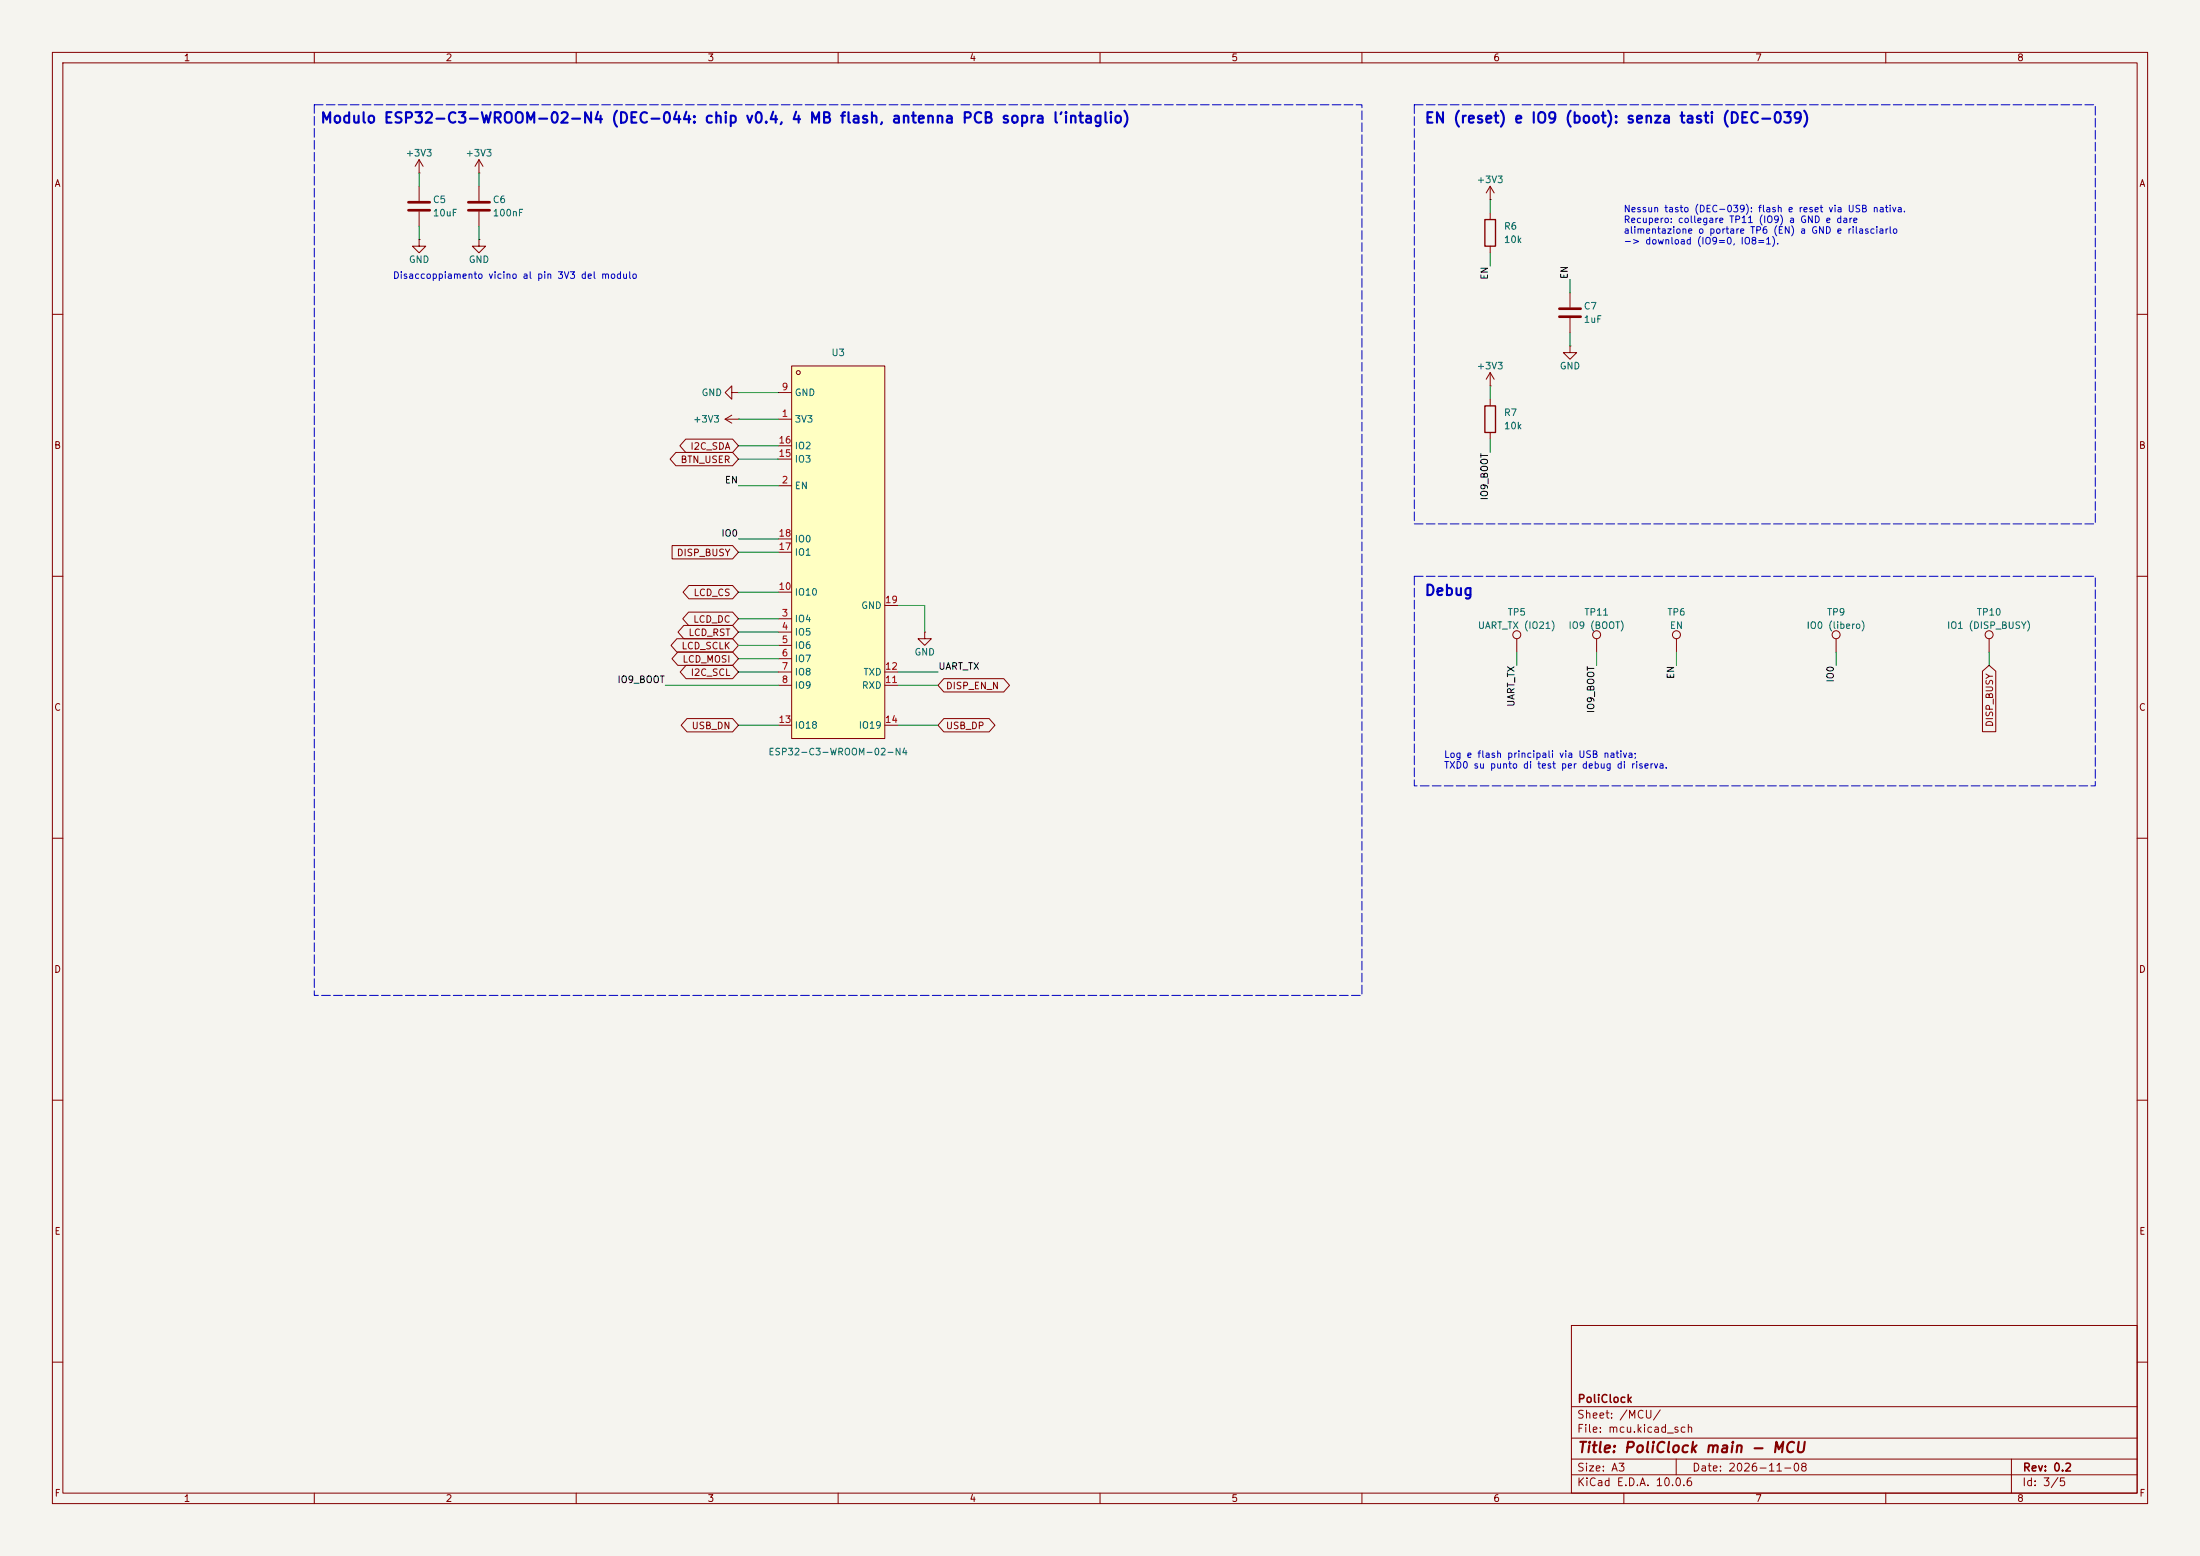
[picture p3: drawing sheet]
(kicad_sch
 (version 20260306)
 (generator "eeschema")
 (generator_version "10.0")
 (paper "A3")
 (title_block
  (title "PoliClock main - MCU")
  (date "2026-11-08")
  (rev "0.2")
  (company "PoliClock"))
 (lib_symbols
  (symbol "Connector:TestPoint"
   (pin_numbers (hide yes))
   (pin_names
    (offset 0.762) (hide yes)) (exclude_from_sim no) (in_bom yes) (on_board yes)
   (in_pos_files yes)
   (duplicate_pin_numbers_are_jumpers no)
   (property "Reference" "TP" (at 0 6.858 0) (show_name no) (do_not_autoplace no) (effects (font (size 1.27 1.27))))
   (property "Value" "TestPoint" (at 0 5.08 0) (show_name no) (do_not_autoplace no) (effects (font (size 1.27 1.27))))
   (property "Footprint" "" (at 5.08 0 0) (show_name no) (do_not_autoplace no) (hide yes) (effects (font (size 1.27 1.27))))
   (property "Datasheet" "" (at 5.08 0 0) (show_name no) (do_not_autoplace no) (hide yes) (effects (font (size 1.27 1.27))))
   (property "Description" "test point" (at 0 0 0) (show_name no) (do_not_autoplace no) (hide yes) (effects (font (size 1.27 1.27))))
   (symbol "TestPoint_0_1"
    (circle (center 0 3.302) (radius 0.762) (stroke (width 0) (type default)) (fill (type none))))
   (symbol "TestPoint_1_1"
    (pin passive line (at 0 0 90) (length 2.54) (name "1" (effects (font (size 1.27 1.27)))) (number "1" (effects (font (size 1.27 1.27))))))
   (embedded_fonts no))
  (symbol "Device:C"
   (pin_numbers (hide yes))
   (pin_names
    (offset 0.254)) (exclude_from_sim no) (in_bom yes) (on_board yes)
   (in_pos_files yes)
   (duplicate_pin_numbers_are_jumpers no)
   (property "Reference" "C" (at 0.635 2.54 0) (show_name no) (do_not_autoplace no) (effects (font (size 1.27 1.27)) (justify left)))
   (property "Value" "C" (at 0.635 -2.54 0) (show_name no) (do_not_autoplace no) (effects (font (size 1.27 1.27)) (justify left)))
   (property "Footprint" "" (at 0.9652 -3.81 0) (show_name no) (do_not_autoplace no) (hide yes) (effects (font (size 1.27 1.27))))
   (property "Datasheet" "" (at 0 0 0) (show_name no) (do_not_autoplace no) (hide yes) (effects (font (size 1.27 1.27))))
   (property "Description" "Unpolarized capacitor" (at 0 0 0) (show_name no) (do_not_autoplace no) (hide yes) (effects (font (size 1.27 1.27))))
   (symbol "C_0_1"
    (polyline (pts (xy -2.032 0.762) (xy 2.032 0.762)) (stroke (width 0.508) (type default)) (fill (type none)))
    (polyline (pts (xy -2.032 -0.762) (xy 2.032 -0.762)) (stroke (width 0.508) (type default)) (fill (type none))))
   (symbol "C_1_1"
    (pin passive line (at 0 3.81 270) (length 2.794) (name "" (effects (font (size 1.27 1.27)))) (number "1" (effects (font (size 1.27 1.27)))))
    (pin passive line (at 0 -3.81 90) (length 2.794) (name "" (effects (font (size 1.27 1.27)))) (number "2" (effects (font (size 1.27 1.27))))))
   (embedded_fonts no))
  (symbol "Device:R"
   (pin_numbers (hide yes))
   (pin_names
    (offset 0)) (exclude_from_sim no) (in_bom yes) (on_board yes)
   (in_pos_files yes)
   (duplicate_pin_numbers_are_jumpers no)
   (property "Reference" "R" (at 2.032 0 90) (show_name no) (do_not_autoplace no) (effects (font (size 1.27 1.27))))
   (property "Value" "R" (at 0 0 90) (show_name no) (do_not_autoplace no) (effects (font (size 1.27 1.27))))
   (property "Footprint" "" (at -1.778 0 90) (show_name no) (do_not_autoplace no) (hide yes) (effects (font (size 1.27 1.27))))
   (property "Datasheet" "" (at 0 0 0) (show_name no) (do_not_autoplace no) (hide yes) (effects (font (size 1.27 1.27))))
   (property "Description" "Resistor" (at 0 0 0) (show_name no) (do_not_autoplace no) (hide yes) (effects (font (size 1.27 1.27))))
   (symbol "R_0_1"
    (rectangle (start -1.016 -2.54) (end 1.016 2.54) (stroke (width 0.254) (type default)) (fill (type none))))
   (symbol "R_1_1"
    (pin passive line (at 0 3.81 270) (length 1.27) (name "" (effects (font (size 1.27 1.27)))) (number "1" (effects (font (size 1.27 1.27)))))
    (pin passive line (at 0 -3.81 90) (length 1.27) (name "" (effects (font (size 1.27 1.27)))) (number "2" (effects (font (size 1.27 1.27))))))
   (embedded_fonts no))
  (symbol "PoliClock:ESP32-C3-WROOM-02" (exclude_from_sim no) (in_bom yes) (on_board yes)
   (in_pos_files yes)
   (duplicate_pin_numbers_are_jumpers no)
   (property "Reference" "U" (at 0 38.1 0) (show_name no) (do_not_autoplace no) (effects (font (size 1.27 1.27))))
   (property "Value" "ESP32-C3-WROOM-02-N4" (at 0 -38.1 0) (show_name no) (do_not_autoplace no) (effects (font (size 1.27 1.27))))
   (property "Footprint" "PoliClock:ESP32-C3-WROOM-02" (at 0 -40.64 0) (show_name no) (do_not_autoplace no) (hide yes) (effects (font (size 1.27 1.27))))
   (property "Datasheet" "https://documentation.espressif.com/esp32-c3-wroom-02_datasheet_en.pdf" (at 0 -43.18 0) (show_name no) (do_not_autoplace no) (hide yes) (effects (font (size 1.27 1.27))))
   (property "Description" "Modulo Wi-Fi/BLE ESP32-C3, 4 MB flash, antenna PCB, 19 pin (EPAD = 19)" (at 0 0 0) (show_name no) (do_not_autoplace no) (hide yes) (effects (font (size 1.27 1.27))))
   (property "Manufacturer" "ESPRESSIF(乐鑫)" (at 0 -45.72 0) (show_name no) (do_not_autoplace no) (hide yes) (effects (font (size 1.27 1.27))))
   (property "MPN" "ESP32-C3-WROOM-02-N4" (at 0 -48.26 0) (show_name no) (do_not_autoplace no) (hide yes) (effects (font (size 1.27 1.27))))
   (property "LCSC" "C2934560" (at 0 -50.8 0) (show_name no) (do_not_autoplace no) (hide yes) (effects (font (size 1.27 1.27))))
   (symbol "ESP32-C3-WROOM-02_0_1"
    (rectangle (start -8.89 35.56) (end 8.89 -35.56) (stroke (width 0) (type default)) (fill (type background)))
    (circle (center -7.62 34.29) (radius 0.38) (stroke (width 0) (type default)) (fill (type none)))
    (pin power_in line (at -11.43 25.4 0) (length 2.54) (name "3V3" (effects (font (size 1.27 1.27)))) (number "1" (effects (font (size 1.27 1.27)))))
    (pin input line (at -11.43 12.7 0) (length 2.54) (name "EN" (effects (font (size 1.27 1.27)))) (number "2" (effects (font (size 1.27 1.27)))))
    (pin bidirectional line (at -11.43 -12.7 0) (length 2.54) (name "IO4" (effects (font (size 1.27 1.27)))) (number "3" (effects (font (size 1.27 1.27)))))
    (pin bidirectional line (at -11.43 -15.24 0) (length 2.54) (name "IO5" (effects (font (size 1.27 1.27)))) (number "4" (effects (font (size 1.27 1.27)))))
    (pin bidirectional line (at -11.43 -17.78 0) (length 2.54) (name "IO6" (effects (font (size 1.27 1.27)))) (number "5" (effects (font (size 1.27 1.27)))))
    (pin bidirectional line (at -11.43 -20.32 0) (length 2.54) (name "IO7" (effects (font (size 1.27 1.27)))) (number "6" (effects (font (size 1.27 1.27)))))
    (pin bidirectional line (at -11.43 -22.86 0) (length 2.54) (name "IO8" (effects (font (size 1.27 1.27)))) (number "7" (effects (font (size 1.27 1.27)))))
    (pin bidirectional line (at -11.43 -25.4 0) (length 2.54) (name "IO9" (effects (font (size 1.27 1.27)))) (number "8" (effects (font (size 1.27 1.27)))))
    (pin power_in line (at -11.43 30.48 0) (length 2.54) (name "GND" (effects (font (size 1.27 1.27)))) (number "9" (effects (font (size 1.27 1.27)))))
    (pin bidirectional line (at -11.43 -7.62 0) (length 2.54) (name "IO10" (effects (font (size 1.27 1.27)))) (number "10" (effects (font (size 1.27 1.27)))))
    (pin bidirectional line (at 11.43 -25.4 180) (length 2.54) (name "RXD" (effects (font (size 1.27 1.27)))) (number "11" (effects (font (size 1.27 1.27)))))
    (pin bidirectional line (at 11.43 -22.86 180) (length 2.54) (name "TXD" (effects (font (size 1.27 1.27)))) (number "12" (effects (font (size 1.27 1.27)))))
    (pin bidirectional line (at -11.43 -33.02 0) (length 2.54) (name "IO18" (effects (font (size 1.27 1.27)))) (number "13" (effects (font (size 1.27 1.27)))))
    (pin bidirectional line (at 11.43 -33.02 180) (length 2.54) (name "IO19" (effects (font (size 1.27 1.27)))) (number "14" (effects (font (size 1.27 1.27)))))
    (pin bidirectional line (at -11.43 17.78 0) (length 2.54) (name "IO3" (effects (font (size 1.27 1.27)))) (number "15" (effects (font (size 1.27 1.27)))))
    (pin bidirectional line (at -11.43 20.32 0) (length 2.54) (name "IO2" (effects (font (size 1.27 1.27)))) (number "16" (effects (font (size 1.27 1.27)))))
    (pin bidirectional line (at -11.43 0.0 0) (length 2.54) (name "IO1" (effects (font (size 1.27 1.27)))) (number "17" (effects (font (size 1.27 1.27)))))
    (pin bidirectional line (at -11.43 2.54 0) (length 2.54) (name "IO0" (effects (font (size 1.27 1.27)))) (number "18" (effects (font (size 1.27 1.27)))))
    (pin passive line (at 11.43 -10.16 180) (length 2.54) (name "GND" (effects (font (size 1.27 1.27)))) (number "19" (effects (font (size 1.27 1.27))))))
   (embedded_fonts no))
  (symbol "power:+3V3"
   (power global)
   (pin_numbers (hide yes))
   (pin_names
    (offset 0) (hide yes)) (exclude_from_sim no) (in_bom yes) (on_board yes)
   (in_pos_files yes)
   (duplicate_pin_numbers_are_jumpers no)
   (property "Reference" "#PWR" (at 0 -3.81 0) (show_name no) (do_not_autoplace no) (hide yes) (effects (font (size 1.27 1.27))))
   (property "Value" "+3V3" (at 0 3.556 0) (show_name no) (do_not_autoplace no) (effects (font (size 1.27 1.27))))
   (property "Footprint" "" (at 0 0 0) (show_name no) (do_not_autoplace no) (hide yes) (effects (font (size 1.27 1.27))))
   (property "Datasheet" "" (at 0 0 0) (show_name no) (do_not_autoplace no) (hide yes) (effects (font (size 1.27 1.27))))
   (property "Description" "Power symbol creates a global label with name \"+3V3\"" (at 0 0 0) (show_name no) (do_not_autoplace no) (hide yes) (effects (font (size 1.27 1.27))))
   (symbol "+3V3_0_1"
    (polyline (pts (xy -0.762 1.27) (xy 0 2.54)) (stroke (width 0) (type default)) (fill (type none)))
    (polyline (pts (xy 0 2.54) (xy 0.762 1.27)) (stroke (width 0) (type default)) (fill (type none)))
    (polyline (pts (xy 0 0) (xy 0 2.54)) (stroke (width 0) (type default)) (fill (type none))))
   (symbol "+3V3_1_1"
    (pin power_in line (at 0 0 90) (length 0) (name "" (effects (font (size 1.27 1.27)))) (number "1" (effects (font (size 1.27 1.27))))))
   (embedded_fonts no))
  (symbol "power:GND"
   (power global)
   (pin_numbers (hide yes))
   (pin_names
    (offset 0) (hide yes)) (exclude_from_sim no) (in_bom yes) (on_board yes)
   (in_pos_files yes)
   (duplicate_pin_numbers_are_jumpers no)
   (property "Reference" "#PWR" (at 0 -6.35 0) (show_name no) (do_not_autoplace no) (hide yes) (effects (font (size 1.27 1.27))))
   (property "Value" "GND" (at 0 -3.81 0) (show_name no) (do_not_autoplace no) (effects (font (size 1.27 1.27))))
   (property "Footprint" "" (at 0 0 0) (show_name no) (do_not_autoplace no) (hide yes) (effects (font (size 1.27 1.27))))
   (property "Datasheet" "" (at 0 0 0) (show_name no) (do_not_autoplace no) (hide yes) (effects (font (size 1.27 1.27))))
   (property "Description" "Power symbol creates a global label with name \"GND\" , ground" (at 0 0 0) (show_name no) (do_not_autoplace no) (hide yes) (effects (font (size 1.27 1.27))))
   (symbol "GND_0_1"
    (polyline (pts (xy 0 0) (xy 0 -1.27) (xy 1.27 -1.27) (xy 0 -2.54) (xy -1.27 -1.27) (xy 0 -1.27)) (stroke (width 0) (type default)) (fill (type none))))
   (symbol "GND_1_1"
    (pin power_in line (at 0 0 270) (length 0) (name "" (effects (font (size 1.27 1.27)))) (number "1" (effects (font (size 1.27 1.27))))))
   (embedded_fonts no)))
 (rectangle
  (start 270 20)
  (end 400 100)
  (stroke (width 0) (type dash))
  (fill (type none)))
 (rectangle
  (start 270 110)
  (end 400 150)
  (stroke (width 0) (type dash))
  (fill (type none)))
 (rectangle
  (start 60 20)
  (end 260 190)
  (stroke (width 0) (type dash))
  (fill (type none)))
 (text "Disaccoppiamento vicino al pin 3V3 del modulo"
  (exclude_from_sim no)
  (at 74.93 52.07 0)
  (effects (font (size 1.27 1.27)) (justify left top)))
 (text "EN (reset) e IO9 (boot): senza tasti (DEC-039)"
  (exclude_from_sim no)
  (at 271.78 21.59 0)
  (effects (font (size 2 2)
    (bold yes)) (justify left top)))
 (text "Modulo ESP32-C3-WROOM-02-N4 (DEC-044: chip v0.4, 4 MB flash, antenna PCB sopra l'intaglio)"
  (exclude_from_sim no)
  (at 60.96 21.59 0)
  (effects (font (size 2 2)
    (bold yes)) (justify left top)))
 (text "Nessun tasto (DEC-039): flash e reset via USB nativa.\nRecupero: collegare TP11 (IO9) a GND e dare\nalimentazione o portare TP6 (EN) a GND e rilasciarlo\n-> download (IO9=0, IO8=1)."
  (exclude_from_sim no)
  (at 309.88 39.37 0)
  (effects (font (size 1.27 1.27)) (justify left top)))
 (text "Debug"
  (exclude_from_sim no)
  (at 271.78 111.76 0)
  (effects (font (size 2 2)
    (bold yes)) (justify left top)))
 (text "Log e flash principali via USB nativa;\nTXD0 su punto di test per debug di riserva."
  (exclude_from_sim no)
  (at 275.59 143.51 0)
  (effects (font (size 1.27 1.27)) (justify left top)))
 (wire
  (pts (xy 284.48 48.26) (xy 284.48 50.8))
  (stroke (width 0) (type default)))
 (wire
  (pts (xy 284.48 83.82) (xy 284.48 86.36))
  (stroke (width 0) (type default)))
 (wire
  (pts (xy 176.53 115.57) (xy 176.53 120.65))
  (stroke (width 0) (type default)))
 (wire
  (pts (xy 148.59 128.27) (xy 140.97 128.27))
  (stroke (width 0) (type default)))
 (wire
  (pts (xy 304.8 124.46) (xy 304.8 127))
  (stroke (width 0) (type default)))
 (wire
  (pts (xy 171.45 128.27) (xy 179.07 128.27))
  (stroke (width 0) (type default)))
 (wire
  (pts (xy 148.59 87.63) (xy 140.97 87.63))
  (stroke (width 0) (type default)))
 (wire
  (pts (xy 148.59 130.81) (xy 127 130.81))
  (stroke (width 0) (type default)))
 (wire
  (pts (xy 148.59 120.65) (xy 140.97 120.65))
  (stroke (width 0) (type default)))
 (wire
  (pts (xy 148.59 118.11) (xy 140.97 118.11))
  (stroke (width 0) (type default)))
 (wire
  (pts (xy 379.73 124.46) (xy 379.73 127))
  (stroke (width 0) (type default)))
 (wire
  (pts (xy 91.44 43.18) (xy 91.44 45.72))
  (stroke (width 0) (type default)))
 (wire
  (pts (xy 148.59 113.03) (xy 140.97 113.03))
  (stroke (width 0) (type default)))
 (wire
  (pts (xy 148.59 138.43) (xy 140.97 138.43))
  (stroke (width 0) (type default)))
 (wire
  (pts (xy 284.48 40.64) (xy 284.48 38.1))
  (stroke (width 0) (type default)))
 (wire
  (pts (xy 320.04 124.46) (xy 320.04 127))
  (stroke (width 0) (type default)))
 (wire
  (pts (xy 289.56 124.46) (xy 289.56 127))
  (stroke (width 0) (type default)))
 (wire
  (pts (xy 171.45 115.57) (xy 176.53 115.57))
  (stroke (width 0) (type default)))
 (wire
  (pts (xy 80.01 43.18) (xy 80.01 45.72))
  (stroke (width 0) (type default)))
 (wire
  (pts (xy 299.72 55.88) (xy 299.72 53.34))
  (stroke (width 0) (type default)))
 (wire
  (pts (xy 148.59 80.01) (xy 140.97 80.01))
  (stroke (width 0) (type default)))
 (wire
  (pts (xy 148.59 85.09) (xy 140.97 85.09))
  (stroke (width 0) (type default)))
 (wire
  (pts (xy 80.01 35.56) (xy 80.01 33.02))
  (stroke (width 0) (type default)))
 (wire
  (pts (xy 148.59 105.41) (xy 140.97 105.41))
  (stroke (width 0) (type default)))
 (wire
  (pts (xy 171.45 138.43) (xy 179.07 138.43))
  (stroke (width 0) (type default)))
 (wire
  (pts (xy 91.44 35.56) (xy 91.44 33.02))
  (stroke (width 0) (type default)))
 (wire
  (pts (xy 148.59 92.71) (xy 140.97 92.71))
  (stroke (width 0) (type default)))
 (wire
  (pts (xy 148.59 74.93) (xy 140.97 74.93))
  (stroke (width 0) (type default)))
 (wire
  (pts (xy 284.48 76.2) (xy 284.48 73.66))
  (stroke (width 0) (type default)))
 (wire
  (pts (xy 350.52 124.46) (xy 350.52 127))
  (stroke (width 0) (type default)))
 (wire
  (pts (xy 299.72 63.5) (xy 299.72 66.04))
  (stroke (width 0) (type default)))
 (wire
  (pts (xy 171.45 130.81) (xy 179.07 130.81))
  (stroke (width 0) (type default)))
 (wire
  (pts (xy 148.59 125.73) (xy 140.97 125.73))
  (stroke (width 0) (type default)))
 (wire
  (pts (xy 148.59 102.87) (xy 140.97 102.87))
  (stroke (width 0) (type default)))
 (wire
  (pts (xy 148.59 123.19) (xy 140.97 123.19))
  (stroke (width 0) (type default)))
 (global_label "DISP_BUSY"
  (shape input)
  (at 379.73 127 270)
  (fields_autoplaced yes)
  (effects (font (size 1.27 1.27)) (justify right))
  (property "Intersheetrefs" "${INTERSHEET_REFS}" (at 379.73 127 0) (hide yes) (show_name no) (do_not_autoplace no) (effects (font (size 1.27 1.27)))))
 (label "EN"
  (at 140.97 92.71 180)
  (effects (font (size 1.27 1.27)) (justify right bottom)))
 (label "EN"
  (at 284.48 50.8 270)
  (effects (font (size 1.27 1.27)) (justify right bottom)))
 (label "EN"
  (at 299.72 53.34 90)
  (effects (font (size 1.27 1.27)) (justify left bottom)))
 (label "IO0"
  (at 140.97 102.87 180)
  (effects (font (size 1.27 1.27)) (justify right bottom)))
 (label "UART_TX"
  (at 179.07 128.27 0)
  (effects (font (size 1.27 1.27)) (justify left bottom)))
 (label "IO9_BOOT"
  (at 284.48 86.36 270)
  (effects (font (size 1.27 1.27)) (justify right bottom)))
 (label "IO9_BOOT"
  (at 127 130.81 180)
  (effects (font (size 1.27 1.27)) (justify right bottom)))
 (label "IO0"
  (at 350.52 127 270)
  (effects (font (size 1.27 1.27)) (justify right bottom)))
 (label "UART_TX"
  (at 289.56 127 270)
  (effects (font (size 1.27 1.27)) (justify right bottom)))
 (global_label "DISP_BUSY"
  (shape input)
  (at 140.97 105.41 180)
  (fields_autoplaced yes)
  (effects (font (size 1.27 1.27)) (justify right))
  (property "Intersheetrefs" "${INTERSHEET_REFS}" (at 140.97 105.41 0) (hide yes) (show_name no) (do_not_autoplace no) (effects (font (size 1.27 1.27)))))
 (label "IO9_BOOT"
  (at 304.8 127 270)
  (effects (font (size 1.27 1.27)) (justify right bottom)))
 (label "EN"
  (at 320.04 127 270)
  (effects (font (size 1.27 1.27)) (justify right bottom)))
 (global_label "I2C_SDA"
  (shape bidirectional)
  (at 140.97 85.09 180)
  (fields_autoplaced yes)
  (effects (font (size 1.27 1.27)) (justify right))
  (property "Intersheetrefs" "${INTERSHEET_REFS}" (at 140.97 85.09 0) (hide yes) (show_name no) (do_not_autoplace no) (effects (font (size 1.27 1.27)))))
 (global_label "DISP_EN_N"
  (shape bidirectional)
  (at 179.07 130.81 0)
  (fields_autoplaced yes)
  (effects (font (size 1.27 1.27)) (justify left))
  (property "Intersheetrefs" "${INTERSHEET_REFS}" (at 179.07 130.81 0) (hide yes) (show_name no) (do_not_autoplace no) (effects (font (size 1.27 1.27)))))
 (global_label "LCD_RST"
  (shape bidirectional)
  (at 140.97 120.65 180)
  (fields_autoplaced yes)
  (effects (font (size 1.27 1.27)) (justify right))
  (property "Intersheetrefs" "${INTERSHEET_REFS}" (at 140.97 120.65 0) (hide yes) (show_name no) (do_not_autoplace no) (effects (font (size 1.27 1.27)))))
 (global_label "BTN_USER"
  (shape bidirectional)
  (at 140.97 87.63 180)
  (fields_autoplaced yes)
  (effects (font (size 1.27 1.27)) (justify right))
  (property "Intersheetrefs" "${INTERSHEET_REFS}" (at 140.97 87.63 0) (hide yes) (show_name no) (do_not_autoplace no) (effects (font (size 1.27 1.27)))))
 (global_label "LCD_MOSI"
  (shape bidirectional)
  (at 140.97 125.73 180)
  (fields_autoplaced yes)
  (effects (font (size 1.27 1.27)) (justify right))
  (property "Intersheetrefs" "${INTERSHEET_REFS}" (at 140.97 125.73 0) (hide yes) (show_name no) (do_not_autoplace no) (effects (font (size 1.27 1.27)))))
 (global_label "LCD_CS"
  (shape bidirectional)
  (at 140.97 113.03 180)
  (fields_autoplaced yes)
  (effects (font (size 1.27 1.27)) (justify right))
  (property "Intersheetrefs" "${INTERSHEET_REFS}" (at 140.97 113.03 0) (hide yes) (show_name no) (do_not_autoplace no) (effects (font (size 1.27 1.27)))))
 (global_label "I2C_SCL"
  (shape bidirectional)
  (at 140.97 128.27 180)
  (fields_autoplaced yes)
  (effects (font (size 1.27 1.27)) (justify right))
  (property "Intersheetrefs" "${INTERSHEET_REFS}" (at 140.97 128.27 0) (hide yes) (show_name no) (do_not_autoplace no) (effects (font (size 1.27 1.27)))))
 (global_label "LCD_DC"
  (shape bidirectional)
  (at 140.97 118.11 180)
  (fields_autoplaced yes)
  (effects (font (size 1.27 1.27)) (justify right))
  (property "Intersheetrefs" "${INTERSHEET_REFS}" (at 140.97 118.11 0) (hide yes) (show_name no) (do_not_autoplace no) (effects (font (size 1.27 1.27)))))
 (global_label "USB_DP"
  (shape bidirectional)
  (at 179.07 138.43 0)
  (fields_autoplaced yes)
  (effects (font (size 1.27 1.27)) (justify left))
  (property "Intersheetrefs" "${INTERSHEET_REFS}" (at 179.07 138.43 0) (hide yes) (show_name no) (do_not_autoplace no) (effects (font (size 1.27 1.27)))))
 (global_label "USB_DN"
  (shape bidirectional)
  (at 140.97 138.43 180)
  (fields_autoplaced yes)
  (effects (font (size 1.27 1.27)) (justify right))
  (property "Intersheetrefs" "${INTERSHEET_REFS}" (at 140.97 138.43 0) (hide yes) (show_name no) (do_not_autoplace no) (effects (font (size 1.27 1.27)))))
 (global_label "LCD_SCLK"
  (shape bidirectional)
  (at 140.97 123.19 180)
  (fields_autoplaced yes)
  (effects (font (size 1.27 1.27)) (justify right))
  (property "Intersheetrefs" "${INTERSHEET_REFS}" (at 140.97 123.19 0) (hide yes) (show_name no) (do_not_autoplace no) (effects (font (size 1.27 1.27)))))
 (symbol
  (lib_id "Device:C")
  (at 91.44 39.37 0)
  (unit 1)
  (body_style 1)
  (exclude_from_sim no)
  (in_bom yes)
  (on_board yes)
  (in_pos_files yes)
  (dnp no)
  (property "Reference" "C6" (at 93.98 38.1 0) (show_name no) (do_not_autoplace no) (effects (font (size 1.27 1.27)) (justify left)))
  (property "Value" "100nF" (at 93.98 40.64 0) (show_name no) (do_not_autoplace no) (effects (font (size 1.27 1.27)) (justify left)))
  (property "Footprint" "Capacitor_SMD:C_0603_1608Metric" (at 92.71 43.18 0) (hide yes) (show_name no) (do_not_autoplace no) (effects (font (size 1.27 1.27))))
  (property "Datasheet" "" (at 91.44 39.37 0) (hide yes) (show_name no) (do_not_autoplace no) (effects (font (size 1.27 1.27))))
  (property "Description" "Unpolarized capacitor" (at 91.44 39.37 0) (hide yes) (show_name no) (do_not_autoplace no) (effects (font (size 1.27 1.27))))
  (property "LCSC" "C14663" (at 91.44 39.37 0) (hide yes) (show_name no) (do_not_autoplace no) (effects (font (size 1.27 1.27))))
  (pin "1")
  (pin "2"))
 (symbol
  (lib_id "power:+3V3")
  (at 80.01 33.02 0)
  (unit 1)
  (body_style 1)
  (exclude_from_sim no)
  (in_bom yes)
  (on_board yes)
  (in_pos_files yes)
  (dnp no)
  (property "Reference" "#PWR043" (at 80.01 36.83 0) (hide yes) (show_name no) (do_not_autoplace no) (effects (font (size 1.27 1.27))))
  (property "Value" "+3V3" (at 80.01 29.21 0) (show_name no) (do_not_autoplace no) (effects (font (size 1.27 1.27))))
  (property "Footprint" "" (at 80.01 33.02 0) (hide yes) (show_name no) (do_not_autoplace no) (effects (font (size 1.27 1.27))))
  (property "Datasheet" "" (at 80.01 33.02 0) (hide yes) (show_name no) (do_not_autoplace no) (effects (font (size 1.27 1.27))))
  (property "Description" "Power symbol creates a global label with name \"+3V3\"" (at 80.01 33.02 0) (hide yes) (show_name no) (do_not_autoplace no) (effects (font (size 1.27 1.27))))
  (pin "1"))
 (symbol
  (lib_id "power:GND")
  (at 176.53 120.65 0)
  (unit 1)
  (body_style 1)
  (exclude_from_sim no)
  (in_bom yes)
  (on_board yes)
  (in_pos_files yes)
  (dnp no)
  (property "Reference" "#PWR042" (at 176.53 127 0) (hide yes) (show_name no) (do_not_autoplace no) (effects (font (size 1.27 1.27))))
  (property "Value" "GND" (at 176.53 124.46 0) (show_name no) (do_not_autoplace no) (effects (font (size 1.27 1.27))))
  (property "Footprint" "" (at 176.53 120.65 0) (hide yes) (show_name no) (do_not_autoplace no) (effects (font (size 1.27 1.27))))
  (property "Datasheet" "" (at 176.53 120.65 0) (hide yes) (show_name no) (do_not_autoplace no) (effects (font (size 1.27 1.27))))
  (property "Description" "Power symbol creates a global label with name \"GND\" , ground" (at 176.53 120.65 0) (hide yes) (show_name no) (do_not_autoplace no) (effects (font (size 1.27 1.27))))
  (pin "1"))
 (symbol
  (lib_id "power:GND")
  (at 299.72 66.04 0)
  (unit 1)
  (body_style 1)
  (exclude_from_sim no)
  (in_bom yes)
  (on_board yes)
  (in_pos_files yes)
  (dnp no)
  (property "Reference" "#PWR048" (at 299.72 72.39 0) (hide yes) (show_name no) (do_not_autoplace no) (effects (font (size 1.27 1.27))))
  (property "Value" "GND" (at 299.72 69.85 0) (show_name no) (do_not_autoplace no) (effects (font (size 1.27 1.27))))
  (property "Footprint" "" (at 299.72 66.04 0) (hide yes) (show_name no) (do_not_autoplace no) (effects (font (size 1.27 1.27))))
  (property "Datasheet" "" (at 299.72 66.04 0) (hide yes) (show_name no) (do_not_autoplace no) (effects (font (size 1.27 1.27))))
  (property "Description" "Power symbol creates a global label with name \"GND\" , ground" (at 299.72 66.04 0) (hide yes) (show_name no) (do_not_autoplace no) (effects (font (size 1.27 1.27))))
  (pin "1"))
 (symbol
  (lib_id "Device:C")
  (at 80.01 39.37 0)
  (unit 1)
  (body_style 1)
  (exclude_from_sim no)
  (in_bom yes)
  (on_board yes)
  (in_pos_files yes)
  (dnp no)
  (property "Reference" "C5" (at 82.55 38.1 0) (show_name no) (do_not_autoplace no) (effects (font (size 1.27 1.27)) (justify left)))
  (property "Value" "10uF" (at 82.55 40.64 0) (show_name no) (do_not_autoplace no) (effects (font (size 1.27 1.27)) (justify left)))
  (property "Footprint" "Capacitor_SMD:C_0603_1608Metric" (at 81.28 43.18 0) (hide yes) (show_name no) (do_not_autoplace no) (effects (font (size 1.27 1.27))))
  (property "Datasheet" "" (at 80.01 39.37 0) (hide yes) (show_name no) (do_not_autoplace no) (effects (font (size 1.27 1.27))))
  (property "Description" "Unpolarized capacitor" (at 80.01 39.37 0) (hide yes) (show_name no) (do_not_autoplace no) (effects (font (size 1.27 1.27))))
  (property "LCSC" "C19702" (at 80.01 39.37 0) (hide yes) (show_name no) (do_not_autoplace no) (effects (font (size 1.27 1.27))))
  (pin "1")
  (pin "2"))
 (symbol
  (lib_id "Connector:TestPoint")
  (at 289.56 124.46 0)
  (unit 1)
  (body_style 1)
  (exclude_from_sim no)
  (in_bom no)
  (on_board yes)
  (in_pos_files yes)
  (dnp no)
  (property "Reference" "TP5" (at 289.56 116.84 0) (show_name no) (do_not_autoplace no) (effects (font (size 1.27 1.27))))
  (property "Value" "UART_TX (IO21)" (at 289.56 119.38 0) (show_name no) (do_not_autoplace no) (effects (font (size 1.27 1.27))))
  (property "Footprint" "TestPoint:TestPoint_Pad_D1.5mm" (at 294.64 124.46 0) (hide yes) (show_name no) (do_not_autoplace no) (effects (font (size 1.27 1.27))))
  (property "Datasheet" "" (at 294.64 124.46 0) (hide yes) (show_name no) (do_not_autoplace no) (effects (font (size 1.27 1.27))))
  (property "Description" "test point" (at 289.56 124.46 0) (hide yes) (show_name no) (do_not_autoplace no) (effects (font (size 1.27 1.27))))
  (property "LCSC" "" (at 289.56 124.46 0) (hide yes) (show_name no) (do_not_autoplace no) (effects (font (size 1.27 1.27))))
  (pin "1"))
 (symbol
  (lib_id "Device:R")
  (at 284.48 44.45 0)
  (unit 1)
  (body_style 1)
  (exclude_from_sim no)
  (in_bom yes)
  (on_board yes)
  (in_pos_files yes)
  (dnp no)
  (property "Reference" "R6" (at 287.02 43.18 0) (show_name no) (do_not_autoplace no) (effects (font (size 1.27 1.27)) (justify left)))
  (property "Value" "10k" (at 287.02 45.72 0) (show_name no) (do_not_autoplace no) (effects (font (size 1.27 1.27)) (justify left)))
  (property "Footprint" "Resistor_SMD:R_0603_1608Metric" (at 283.21 44.45 90) (hide yes) (show_name no) (do_not_autoplace no) (effects (font (size 1.27 1.27))))
  (property "Datasheet" "" (at 284.48 44.45 0) (hide yes) (show_name no) (do_not_autoplace no) (effects (font (size 1.27 1.27))))
  (property "Description" "RC su EN (Espressif: R 10 k, C 1 uF)" (at 284.48 44.45 0) (hide yes) (show_name no) (do_not_autoplace no) (effects (font (size 1.27 1.27))))
  (property "LCSC" "C25804" (at 284.48 44.45 0) (hide yes) (show_name no) (do_not_autoplace no) (effects (font (size 1.27 1.27))))
  (pin "1")
  (pin "2"))
 (symbol
  (lib_id "power:GND")
  (at 140.97 74.93 270)
  (unit 1)
  (body_style 1)
  (exclude_from_sim no)
  (in_bom yes)
  (on_board yes)
  (in_pos_files yes)
  (dnp no)
  (property "Reference" "#PWR037" (at 134.62 74.93 90) (hide yes) (show_name no) (do_not_autoplace no) (effects (font (size 1.27 1.27))))
  (property "Value" "GND" (at 135.89 74.93 90) (show_name no) (do_not_autoplace no) (effects (font (size 1.27 1.27))))
  (property "Footprint" "" (at 140.97 74.93 90) (hide yes) (show_name no) (do_not_autoplace no) (effects (font (size 1.27 1.27))))
  (property "Datasheet" "" (at 140.97 74.93 90) (hide yes) (show_name no) (do_not_autoplace no) (effects (font (size 1.27 1.27))))
  (property "Description" "Power symbol creates a global label with name \"GND\" , ground" (at 140.97 74.93 90) (hide yes) (show_name no) (do_not_autoplace no) (effects (font (size 1.27 1.27))))
  (pin "1"))
 (symbol
  (lib_id "Device:C")
  (at 299.72 59.69 0)
  (unit 1)
  (body_style 1)
  (exclude_from_sim no)
  (in_bom yes)
  (on_board yes)
  (in_pos_files yes)
  (dnp no)
  (property "Reference" "C7" (at 302.26 58.42 0) (show_name no) (do_not_autoplace no) (effects (font (size 1.27 1.27)) (justify left)))
  (property "Value" "1uF" (at 302.26 60.96 0) (show_name no) (do_not_autoplace no) (effects (font (size 1.27 1.27)) (justify left)))
  (property "Footprint" "Capacitor_SMD:C_0603_1608Metric" (at 300.99 63.5 0) (hide yes) (show_name no) (do_not_autoplace no) (effects (font (size 1.27 1.27))))
  (property "Datasheet" "" (at 299.72 59.69 0) (hide yes) (show_name no) (do_not_autoplace no) (effects (font (size 1.27 1.27))))
  (property "Description" "Unpolarized capacitor" (at 299.72 59.69 0) (hide yes) (show_name no) (do_not_autoplace no) (effects (font (size 1.27 1.27))))
  (property "LCSC" "C15849" (at 299.72 59.69 0) (hide yes) (show_name no) (do_not_autoplace no) (effects (font (size 1.27 1.27))))
  (pin "1")
  (pin "2"))
 (symbol
  (lib_id "power:+3V3")
  (at 284.48 38.1 0)
  (unit 1)
  (body_style 1)
  (exclude_from_sim no)
  (in_bom yes)
  (on_board yes)
  (in_pos_files yes)
  (dnp no)
  (property "Reference" "#PWR047" (at 284.48 41.91 0) (hide yes) (show_name no) (do_not_autoplace no) (effects (font (size 1.27 1.27))))
  (property "Value" "+3V3" (at 284.48 34.29 0) (show_name no) (do_not_autoplace no) (effects (font (size 1.27 1.27))))
  (property "Footprint" "" (at 284.48 38.1 0) (hide yes) (show_name no) (do_not_autoplace no) (effects (font (size 1.27 1.27))))
  (property "Datasheet" "" (at 284.48 38.1 0) (hide yes) (show_name no) (do_not_autoplace no) (effects (font (size 1.27 1.27))))
  (property "Description" "Power symbol creates a global label with name \"+3V3\"" (at 284.48 38.1 0) (hide yes) (show_name no) (do_not_autoplace no) (effects (font (size 1.27 1.27))))
  (pin "1"))
 (symbol
  (lib_id "power:+3V3")
  (at 91.44 33.02 0)
  (unit 1)
  (body_style 1)
  (exclude_from_sim no)
  (in_bom yes)
  (on_board yes)
  (in_pos_files yes)
  (dnp no)
  (property "Reference" "#PWR045" (at 91.44 36.83 0) (hide yes) (show_name no) (do_not_autoplace no) (effects (font (size 1.27 1.27))))
  (property "Value" "+3V3" (at 91.44 29.21 0) (show_name no) (do_not_autoplace no) (effects (font (size 1.27 1.27))))
  (property "Footprint" "" (at 91.44 33.02 0) (hide yes) (show_name no) (do_not_autoplace no) (effects (font (size 1.27 1.27))))
  (property "Datasheet" "" (at 91.44 33.02 0) (hide yes) (show_name no) (do_not_autoplace no) (effects (font (size 1.27 1.27))))
  (property "Description" "Power symbol creates a global label with name \"+3V3\"" (at 91.44 33.02 0) (hide yes) (show_name no) (do_not_autoplace no) (effects (font (size 1.27 1.27))))
  (pin "1"))
 (symbol
  (lib_id "Connector:TestPoint")
  (at 350.52 124.46 0)
  (unit 1)
  (body_style 1)
  (exclude_from_sim no)
  (in_bom no)
  (on_board yes)
  (in_pos_files yes)
  (dnp no)
  (property "Reference" "TP9" (at 350.52 116.84 0) (show_name no) (do_not_autoplace no) (effects (font (size 1.27 1.27))))
  (property "Value" "IO0 (libero)" (at 350.52 119.38 0) (show_name no) (do_not_autoplace no) (effects (font (size 1.27 1.27))))
  (property "Footprint" "TestPoint:TestPoint_Pad_D1.5mm" (at 355.6 124.46 0) (hide yes) (show_name no) (do_not_autoplace no) (effects (font (size 1.27 1.27))))
  (property "Datasheet" "" (at 355.6 124.46 0) (hide yes) (show_name no) (do_not_autoplace no) (effects (font (size 1.27 1.27))))
  (property "Description" "test point" (at 350.52 124.46 0) (hide yes) (show_name no) (do_not_autoplace no) (effects (font (size 1.27 1.27))))
  (property "LCSC" "" (at 350.52 124.46 0) (hide yes) (show_name no) (do_not_autoplace no) (effects (font (size 1.27 1.27))))
  (pin "1"))
 (symbol
  (lib_id "Connector:TestPoint")
  (at 379.73 124.46 0)
  (unit 1)
  (body_style 1)
  (exclude_from_sim no)
  (in_bom no)
  (on_board yes)
  (in_pos_files yes)
  (dnp no)
  (property "Reference" "TP10" (at 379.73 116.84 0) (show_name no) (do_not_autoplace no) (effects (font (size 1.27 1.27))))
  (property "Value" "IO1 (DISP_BUSY)" (at 379.73 119.38 0) (show_name no) (do_not_autoplace no) (effects (font (size 1.27 1.27))))
  (property "Footprint" "TestPoint:TestPoint_Pad_D1.5mm" (at 384.81 124.46 0) (hide yes) (show_name no) (do_not_autoplace no) (effects (font (size 1.27 1.27))))
  (property "Datasheet" "" (at 384.81 124.46 0) (hide yes) (show_name no) (do_not_autoplace no) (effects (font (size 1.27 1.27))))
  (property "Description" "test point" (at 379.73 124.46 0) (hide yes) (show_name no) (do_not_autoplace no) (effects (font (size 1.27 1.27))))
  (property "LCSC" "" (at 379.73 124.46 0) (hide yes) (show_name no) (do_not_autoplace no) (effects (font (size 1.27 1.27))))
  (pin "1"))
 (symbol
  (lib_id "power:+3V3")
  (at 140.97 80.01 90)
  (unit 1)
  (body_style 1)
  (exclude_from_sim no)
  (in_bom yes)
  (on_board yes)
  (in_pos_files yes)
  (dnp no)
  (property "Reference" "#PWR039" (at 144.78 80.01 90) (hide yes) (show_name no) (do_not_autoplace no) (effects (font (size 1.27 1.27))))
  (property "Value" "+3V3" (at 134.874 80.01 90) (show_name no) (do_not_autoplace no) (effects (font (size 1.27 1.27))))
  (property "Footprint" "" (at 140.97 80.01 90) (hide yes) (show_name no) (do_not_autoplace no) (effects (font (size 1.27 1.27))))
  (property "Datasheet" "" (at 140.97 80.01 90) (hide yes) (show_name no) (do_not_autoplace no) (effects (font (size 1.27 1.27))))
  (property "Description" "Power symbol creates a global label with name \"+3V3\"" (at 140.97 80.01 90) (hide yes) (show_name no) (do_not_autoplace no) (effects (font (size 1.27 1.27))))
  (pin "1"))
 (symbol
  (lib_id "Connector:TestPoint")
  (at 320.04 124.46 0)
  (unit 1)
  (body_style 1)
  (exclude_from_sim no)
  (in_bom no)
  (on_board yes)
  (in_pos_files yes)
  (dnp no)
  (property "Reference" "TP6" (at 320.04 116.84 0) (show_name no) (do_not_autoplace no) (effects (font (size 1.27 1.27))))
  (property "Value" "EN" (at 320.04 119.38 0) (show_name no) (do_not_autoplace no) (effects (font (size 1.27 1.27))))
  (property "Footprint" "TestPoint:TestPoint_Pad_D1.5mm" (at 325.12 124.46 0) (hide yes) (show_name no) (do_not_autoplace no) (effects (font (size 1.27 1.27))))
  (property "Datasheet" "" (at 325.12 124.46 0) (hide yes) (show_name no) (do_not_autoplace no) (effects (font (size 1.27 1.27))))
  (property "Description" "test point" (at 320.04 124.46 0) (hide yes) (show_name no) (do_not_autoplace no) (effects (font (size 1.27 1.27))))
  (property "LCSC" "" (at 320.04 124.46 0) (hide yes) (show_name no) (do_not_autoplace no) (effects (font (size 1.27 1.27))))
  (pin "1"))
 (symbol
  (lib_id "power:GND")
  (at 91.44 45.72 0)
  (unit 1)
  (body_style 1)
  (exclude_from_sim no)
  (in_bom yes)
  (on_board yes)
  (in_pos_files yes)
  (dnp no)
  (property "Reference" "#PWR046" (at 91.44 52.07 0) (hide yes) (show_name no) (do_not_autoplace no) (effects (font (size 1.27 1.27))))
  (property "Value" "GND" (at 91.44 49.53 0) (show_name no) (do_not_autoplace no) (effects (font (size 1.27 1.27))))
  (property "Footprint" "" (at 91.44 45.72 0) (hide yes) (show_name no) (do_not_autoplace no) (effects (font (size 1.27 1.27))))
  (property "Datasheet" "" (at 91.44 45.72 0) (hide yes) (show_name no) (do_not_autoplace no) (effects (font (size 1.27 1.27))))
  (property "Description" "Power symbol creates a global label with name \"GND\" , ground" (at 91.44 45.72 0) (hide yes) (show_name no) (do_not_autoplace no) (effects (font (size 1.27 1.27))))
  (pin "1"))
 (symbol
  (lib_id "Device:R")
  (at 284.48 80.01 0)
  (unit 1)
  (body_style 1)
  (exclude_from_sim no)
  (in_bom yes)
  (on_board yes)
  (in_pos_files yes)
  (dnp no)
  (property "Reference" "R7" (at 287.02 78.74 0) (show_name no) (do_not_autoplace no) (effects (font (size 1.27 1.27)) (justify left)))
  (property "Value" "10k" (at 287.02 81.28 0) (show_name no) (do_not_autoplace no) (effects (font (size 1.27 1.27)) (justify left)))
  (property "Footprint" "Resistor_SMD:R_0603_1608Metric" (at 283.21 80.01 90) (hide yes) (show_name no) (do_not_autoplace no) (effects (font (size 1.27 1.27))))
  (property "Datasheet" "" (at 284.48 80.01 0) (hide yes) (show_name no) (do_not_autoplace no) (effects (font (size 1.27 1.27))))
  (property "Description" "Pull-up strapping IO9 (SPI boot)" (at 284.48 80.01 0) (hide yes) (show_name no) (do_not_autoplace no) (effects (font (size 1.27 1.27))))
  (property "LCSC" "C25804" (at 284.48 80.01 0) (hide yes) (show_name no) (do_not_autoplace no) (effects (font (size 1.27 1.27))))
  (pin "1")
  (pin "2"))
 (symbol
  (lib_id "power:GND")
  (at 80.01 45.72 0)
  (unit 1)
  (body_style 1)
  (exclude_from_sim no)
  (in_bom yes)
  (on_board yes)
  (in_pos_files yes)
  (dnp no)
  (property "Reference" "#PWR044" (at 80.01 52.07 0) (hide yes) (show_name no) (do_not_autoplace no) (effects (font (size 1.27 1.27))))
  (property "Value" "GND" (at 80.01 49.53 0) (show_name no) (do_not_autoplace no) (effects (font (size 1.27 1.27))))
  (property "Footprint" "" (at 80.01 45.72 0) (hide yes) (show_name no) (do_not_autoplace no) (effects (font (size 1.27 1.27))))
  (property "Datasheet" "" (at 80.01 45.72 0) (hide yes) (show_name no) (do_not_autoplace no) (effects (font (size 1.27 1.27))))
  (property "Description" "Power symbol creates a global label with name \"GND\" , ground" (at 80.01 45.72 0) (hide yes) (show_name no) (do_not_autoplace no) (effects (font (size 1.27 1.27))))
  (pin "1"))
 (symbol
  (lib_id "PoliClock:ESP32-C3-WROOM-02")
  (at 160.02 105.41 0)
  (unit 1)
  (body_style 1)
  (exclude_from_sim no)
  (in_bom yes)
  (on_board yes)
  (in_pos_files yes)
  (dnp no)
  (property "Reference" "U3" (at 160.02 67.31 0) (show_name no) (do_not_autoplace no) (effects (font (size 1.27 1.27))))
  (property "Value" "ESP32-C3-WROOM-02-N4" (at 160.02 143.51 0) (show_name no) (do_not_autoplace no) (effects (font (size 1.27 1.27))))
  (property "Footprint" "PoliClock:ESP32-C3-WROOM-02" (at 160.02 146.05 0) (hide yes) (show_name no) (do_not_autoplace no) (effects (font (size 1.27 1.27))))
  (property "Datasheet" "https://documentation.espressif.com/esp32-c3-wroom-02_datasheet_en.pdf" (at 160.02 148.59 0) (hide yes) (show_name no) (do_not_autoplace no) (effects (font (size 1.27 1.27))))
  (property "Description" "ESP32-C3-WROOM-02-N4 (DEC-044): assemblaggio JLC Economic; radio non usata in V1 (DEC-012)" (at 160.02 105.41 0) (hide yes) (show_name no) (do_not_autoplace no) (effects (font (size 1.27 1.27))))
  (property "LCSC" "C2934560" (at 160.02 156.21 0) (hide yes) (show_name no) (do_not_autoplace no) (effects (font (size 1.27 1.27))))
  (pin "1")
  (pin "2")
  (pin "3")
  (pin "4")
  (pin "5")
  (pin "6")
  (pin "7")
  (pin "8")
  (pin "9")
  (pin "10")
  (pin "11")
  (pin "12")
  (pin "13")
  (pin "14")
  (pin "15")
  (pin "16")
  (pin "17")
  (pin "18")
  (pin "19"))
 (symbol
  (lib_id "Connector:TestPoint")
  (at 304.8 124.46 0)
  (unit 1)
  (body_style 1)
  (exclude_from_sim no)
  (in_bom no)
  (on_board yes)
  (in_pos_files yes)
  (dnp no)
  (property "Reference" "TP11" (at 304.8 116.84 0) (show_name no) (do_not_autoplace no) (effects (font (size 1.27 1.27))))
  (property "Value" "IO9 (BOOT)" (at 304.8 119.38 0) (show_name no) (do_not_autoplace no) (effects (font (size 1.27 1.27))))
  (property "Footprint" "TestPoint:TestPoint_Pad_D1.5mm" (at 294.64 142.24 0) (hide yes) (show_name no) (do_not_autoplace no) (effects (font (size 1.27 1.27))))
  (property "Datasheet" "" (at 294.64 142.24 0) (hide yes) (show_name no) (do_not_autoplace no) (effects (font (size 1.27 1.27))))
  (property "Description" "test point" (at 304.8 124.46 0) (hide yes) (show_name no) (do_not_autoplace no) (effects (font (size 1.27 1.27))))
  (property "LCSC" "" (at 304.8 124.46 0) (hide yes) (show_name no) (do_not_autoplace no) (effects (font (size 1.27 1.27))))
  (pin "1"))
 (symbol
  (lib_id "power:+3V3")
  (at 284.48 73.66 0)
  (unit 1)
  (body_style 1)
  (exclude_from_sim no)
  (in_bom yes)
  (on_board yes)
  (in_pos_files yes)
  (dnp no)
  (property "Reference" "#PWR049" (at 284.48 77.47 0) (hide yes) (show_name no) (do_not_autoplace no) (effects (font (size 1.27 1.27))))
  (property "Value" "+3V3" (at 284.48 69.85 0) (show_name no) (do_not_autoplace no) (effects (font (size 1.27 1.27))))
  (property "Footprint" "" (at 284.48 73.66 0) (hide yes) (show_name no) (do_not_autoplace no) (effects (font (size 1.27 1.27))))
  (property "Datasheet" "" (at 284.48 73.66 0) (hide yes) (show_name no) (do_not_autoplace no) (effects (font (size 1.27 1.27))))
  (property "Description" "Power symbol creates a global label with name \"+3V3\"" (at 284.48 73.66 0) (hide yes) (show_name no) (do_not_autoplace no) (effects (font (size 1.27 1.27))))
  (pin "1")))
